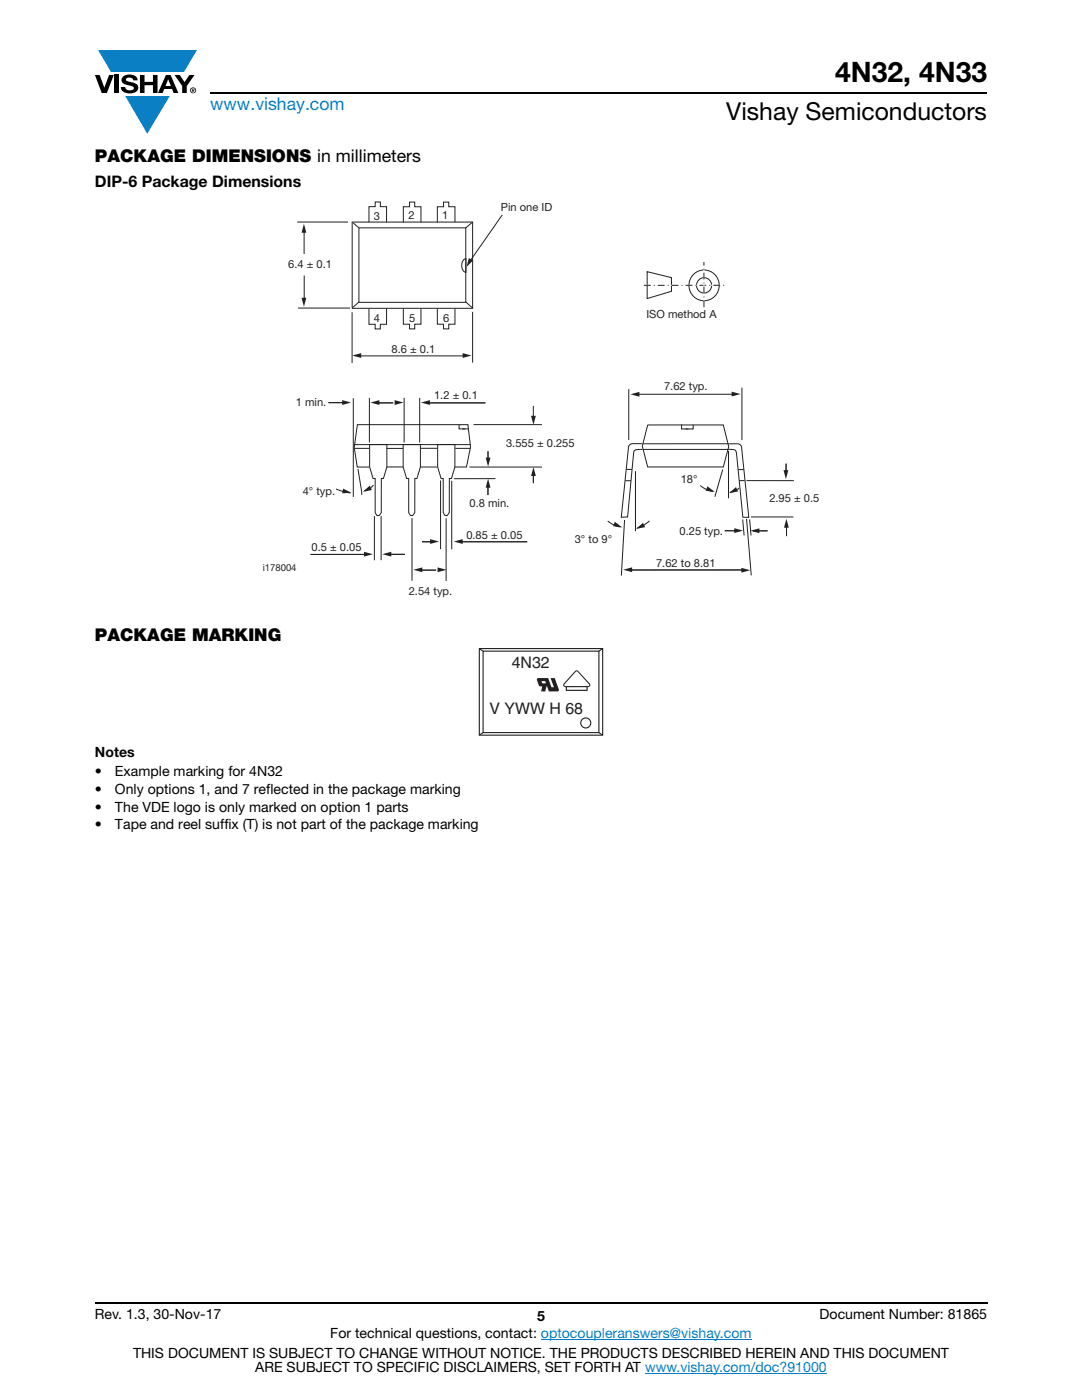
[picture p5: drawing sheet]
<svg xmlns="http://www.w3.org/2000/svg" width="216mm" height="279mm" viewBox="0 0 216 279" stroke-linecap="round" stroke-linejoin="round" font-family="sans-serif">
<g fill="#0a7fc3">
<path d="M19.6 10h19.7l-2.6 4.3h-1.1h-13.5z"/>
<path d="M25 19.2h8.9l-4.5 7.5z"/>
</g>
<g fill="#000">
<path d="M18.9 15h1l.9 2.5 1-2.5h.9l-1.4 3.6h-1zM22.9 15h.9v3.6h-.9zM24.6 15.3a2.1 2.1 0 0 1 2.8 .3l.1 .4h-.9a.79 .79 0 0 0-.7-.5 .79 .79 0 0 0-.8 .4l.3 .3 1 .2a1.08 1.08 0 0 1 1.2 1 1.08 1.08 0 0 1-1.1 1.2 1.73 1.73 0 0 1-2.4-1.2h.9a.96 .96 0 0 0 .8 .6 .96 .96 0 0 0 .9-.4 1.31 1.31 0 0 0-1.2-.6 1.03 1.03 0 0 1-1.1-.6 1.03 1.03 0 0 1 .2-1.1zM27.9 15h.9v1.3h1.7v-1.3h.9v3.6h-.9v-1.6h-1.7v1.6h-.9zM34.8 15h1.1l.9 1.4 1-1.4h1l-1.5 2.2v1.4h-.9v-1.4z"/>
<path d="M33.6 15.9l.5 1.3h-1.1zM33.1 15l-1.6 3.6h1l.3-.8h1.5l.3 .8h1l-1.6-3.6z"/>
<path d="M38.4 17.8h.2v.2h-.2zM38.3 17.7v.7h.1v-.3l.4 .3-.2-.3 .2-.2-.1-.2z"/>
<path d="M38.1 18a.46 .46 0 0 1 .9 0 .46 .46 0 0 1-.9 0zM37.9 18a.6 .6 0 0 0 1.2 0 .6 .6 0 0 0-1.2 0z"/>
</g>
<path d="M42 18.6h155M18.9 260h178.1" fill="none" stroke="#000" stroke-width=".36"/>
<path d="M107.9 267.3h42.1M128.7 274h36.3" fill="none" stroke="#067ec4" stroke-width=".2"/>
<path d="M52.4 40.2h111.1v79h-111.1z" fill="#fff"/>
<g fill="none" stroke="#231f20" stroke-width=".2">
<path d="M70.5 79.5v19.7M125.5 77.7v10.1M148 77.4v10.4M68.6 80.4h-3.1M70.8 89.5h2.8M87.9 95.9v13.7M93.7 93.2h14.5M97.4 96.2v2.6M97.4 90v2.4M98.9 95.5h-8.3M106.4 81v3M106.4 94.2v2.2"/>
<path d="M108.1 84.7h-13.6M124.8 95.9h1.1M125 93.7h1.1M128.1 88.5h-1.9a.8 .8 0 0 0-.8 .8l-1.4 13.9h1.2l1.3-13.1 .4-.3 1.2-.1M129.2 84.8h15.1l1.1 4.3-1.1 4.1h-15.1l-1-4.2zM136 84.7v.9h2.3v-.8M136.8 85.6h.6M145.3 88.6h-17M145.3 88.6h1.9a.8 .8 0 0 1 .8 .7l1.4 13.9h-1.2l-1.3-13.1a1.39 1.39 0 0 0-1.6-.4h-17.1M147.3 93.7h1.1M147.5 95.9h1.1M148.9 95.9h9.5"/>
<path d="M156.8 92.5v2.3M73.6 110.6l-11.6 .1M74.7 103v8.8M76 103v8.8M77.1 110.6h3.7M124.6 103.8l-.6 11.1M147.5 105.9h-2.9M149 103.6l.9 11.2M149.9 103.2h8.4M153.2 105.9h-2.9M156.9 104.7v2.3"/>
</g>
<path d="M93 60.3l1.3 1.1z" fill="#fff"/>
<path d="M92.9 60.3l1.4 1.1" fill="none" stroke="#231f20" stroke-width=".2"/>
<path d="M92.9 45.5l1.4-1.2z" fill="#fff"/>
<g fill="none" stroke="#231f20" stroke-width=".2">
<path d="M60.7 45.3v5.4M60.7 55v5.2M69.4 44.3h-10.1M94.3 44.3l-1.4 1.2M59.4 61.5h10.5M70.3 62.3v10.1M71.5 71h21.1M73.7 79.4v8.9M80.6 79.4v8.9M83.7 79.4v8.9M94.3 62.2v10.2M70.7 88.7h23.1"/>
<path d="M77.1 89.5h3.3M77.1 93.2h3.3M80.4 88.7h3.5v4.5l-.7 2.3h-.4v6.8l-.5 .6h-.4l-.3-.6v-6.8h-.5l-.7-2.3zM83.9 93.2h3.4M83.9 89.5h3.3M90.1 96v13.6M90.7 93.2h2.4l.8-4-.5-4.4h-22.1l-.6 4.5 .6 3.9h2.4M90.8 89.5h3M91.6 84.7v.9h1.9M92.2 85.6h.6M82.2 103.4v12.5M89 103.4v12.5"/>
</g>
<path d="M92.5 51.9l.5-.3v2.7a1.6 1.6 0 0 1-.5-2.4z" fill="#fff"/>
<path d="M92.5 51.9l.5-.3v2.7a1.6 1.6 0 0 1-.5-2.4z" fill="none" stroke="#231f20" stroke-width=".2"/>
<path d="M70.3 61.4l1.3-1.1z" fill="#fff"/>
<path d="M70.3 44.3h24v17.2h-24zM71.6 45.5h21.3v14.8h-21.3zM71.6 60.3l-1.3 1.1" fill="none" stroke="#231f20" stroke-width=".2"/>
<path d="M70.3 44.3l1.3 1.2z" fill="#fff"/>
<g fill="none" stroke="#231f20" stroke-width=".2">
<path d="M70.3 44.3l1.3 1.2M73.6 44.4v-3.2h1.3v-.9h1v.9h1.2v3.2M80.5 44.4v-3.1h1.2v-1h1.1v1h1.2v3.1M87.3 44.4v-3.1h1.2v-1h1v1h1.3v3.1M73.6 61.6v3.1h1.3v1h1v-1h1.2v-3.1M80.5 61.6v3.1h1.2v.9h1.1v-.9h1.2v-3.1M87.3 61.6v3.1h1.2v.9h1v-.9h1.3v-3.1M67.1 97.6l1.3 .5 1.6 .3M71.4 93.6l.8 5.1M139.7 96.9l1.2 .7 1.4 .5M144.2 93.7l-1.5 5.4M145.4 90v9.4"/>
<path d="M147.5 97.4l-.8 .6-1 .3"/>
</g>
<g fill="#231f20">
<path d="M92.3 70.5l1.8 .5-1.8 .4z"/>
<path d="M70.3 71l1.8-.5v.9z"/>
<path d="M60.2 59.4h.9l-.5 1.8z"/>
<path d="M60.6 44.7l.5 1.8h-.9z"/>
</g>
<path d="M78.5 80.4h-3.5M85.5 80.4h11.4" fill="none" stroke="#231f20" stroke-width=".2"/>
<g fill="#231f20">
<path d="M73.9 80.3l1.8-.4v.9z"/>
<path d="M84 80.3l1.8-.4v.9z"/>
<path d="M68.3 79.9l1.8 .4-1.8 .5z"/>
<path d="M78.7 79.9l1.8 .4-1.8 .5z"/>
<path d="M106 83h.9l-.5 1.8z"/>
<path d="M106.4 93.2l.5 1.8h-.9z"/>
<path d="M96.9 91.3h1l-.5 1.8z"/>
<path d="M97.4 95.5l.5 1.8h-1z"/>
<path d="M90.5 108.1l1.8-.5v1z"/>
<path d="M85.8 107.6l1.8 .5-1.8 .5z"/>
<path d="M72.6 110.1l1.8 .5-1.8 .5z"/>
<path d="M76.3 110.6l1.8-.5v1z"/>
<path d="M68.5 97.5l1.6 .8-1.8 .2z"/>
</g>
<path d="M74.5 96.8l-.1 .2a2.5 2.5 0 0 1-1.6 1" fill="none" stroke="#231f20" stroke-width=".2"/>
<g fill="#231f20">
<path d="M72.4 98.1l1.4-1.2 .4 .9z"/>
<path d="M149.7 105.9l1.8-.5v1z"/>
<path d="M146.5 105.4l1.8 .5-1.8 .5z"/>
<path d="M124.3 113.7l1.8-.5v1z"/>
<path d="M147.9 113.3l1.8 .5-1.8 .5z"/>
<path d="M156.3 93.8h1l-.5 1.8z"/>
<path d="M156.9 103.5l.5 1.8h-1z"/>
<path d="M125.8 78.7l1.8-.5v1z"/>
<path d="M146 78.2l1.8 .4-1.8 .5z"/>
<path d="M145.5 98.4l1.4-1.2 .4 .9z"/>
</g>
<path d="M129.6 103.9l-1.5 1.1-1 .4" fill="none" stroke="#231f20" stroke-width=".2"/>
<g fill="#231f20">
<path d="M126.9 105.5l1.4-1.2 .4 .9z"/>
<path d="M141.2 97.1l1.4 1.1-1.8-.3z"/>
</g>
<path d="M121.3 104l1.1 .7 1.4 .4" fill="none" stroke="#231f20" stroke-width=".2"/>
<path d="M122.7 104.1l1.5 1.2-1.9-.3z" fill="#231f20"/>
<path d="M100.2 42.9l-6.2 9M73.8 88.7h3.4v4.5l-.7 2.3h-.4v6.8l-.5 .6h-.4l-.3-.6v-6.8h-.5l-.6-2.3zM87.3 88.7h3.5v4.5l-.7 2.3h-.4v6.8l-.5 .6h-.4l-.4-.6v-6.8h-.4l-.7-2.3zM84.2 108.1h2.3M92.1 108.1h13.1M148.1 113.7l-22.7 .1" fill="none" stroke="#231f20" stroke-width=".2"/>
<path d="M93.6 51.5l.8 .5-1.3 1.3z" fill="#231f20"/>
<path d="M126.8 94.1v11.9M148.2 103.7l.3 3.2M149.6 103.7l.3 3.2" fill="none" stroke="#231f20" stroke-width=".2"/>
<path d="M129.1 54.2l4.9 1.2v2.7l-4.9 1.5z" fill="#fff"/>
<path d="M129.1 54.2l4.9 1.2v2.7l-4.9 1.5z" fill="none" stroke="#231f20" stroke-width=".2"/>
<circle cx="140.5" cy="57" r="3" fill="#fff"/>
<circle cx="140.5" cy="57" r="3" fill="none" stroke="#231f20" stroke-width=".2"/>
<circle cx="140.5" cy="57" r="1.52" fill="#fff"/>
<circle cx="140.5" cy="57" r="1.52" fill="none" stroke="#231f20" stroke-width=".2"/>
<path d="M128.5 56.9h16.1z" fill="#fff"/>
<path d="M128.5 56.9h16.1" fill="none" stroke="#231f20" stroke-width=".2" stroke-dasharray="1.4 .6 .2 .6" stroke-linecap="butt"/>
<path d="M140.5 52.3v9z" fill="#fff"/>
<path d="M140.5 61.3v-9" fill="none" stroke="#231f20" stroke-width=".2" stroke-dasharray="1.4 .6 .2 .6" stroke-linecap="butt"/>
<path d="M127.3 78.7h19.1M83.6 113.8h3.4" fill="none" stroke="#231f20" stroke-width=".2"/>
<g fill="#231f20">
<path d="M82.5 113.7l1.8-.5v1z"/>
<path d="M87.3 113.2l1.8 .5-1.8 .5z"/>
</g>
<path d="M95.5 129.3h24.9v17.5h-24.9z" fill="#fff"/>
<g fill="#231f20">
<path d="M114.8 134.1l.3-.1 .2 .1 2.3 2.5-.1 .3h-4.8l-.1-.3zM113.1 137.1h3.9v.6h-3.9zM114.7 133.9l-2.2 2.5a.44 .44 0 0 0 .1 .7h.3v.8h4.4v-.8h.3a.44 .44 0 0 0 0-.8l-2.2-2.4-.3-.1z"/>
<path d="M108 135.9h.8l.1 .5h-.7zM107.2 135.4l-.1 .3 .4 1.1 .7 .2-.2 1h.8l.2-1h.2l.3 1h1.7l.3-.1v-.3l-.8-2.3h-.8l.6 1.9h-.5l-.6-1.9h-2z"/>
</g>
<path d="M95.6 129.4h24.7v17.3h-24.7zM96.4 130h23.1v16.2h-23.1zM120.2 129.5l-.7 .4M96.4 146.2l-.7 .5M119.5 146.2l.7 .5" fill="none" stroke="#231f20" stroke-width=".22"/>
<circle cx="116.9" cy="144.3" r="1" fill="#fff"/>
<g fill="none" stroke="#231f20" stroke-width=".22">
<path d="M95.7 129.5l.7 .5"/>
<circle cx="116.9" cy="144.3" r="1"/>
</g>
<text font-size="5.6" x="166.6" y="16.4">4N32, 4N33</text>
<text font-size="4.9" x="144.9" y="24">Vishay Semiconductors</text>
<text font-size="3.5" fill="#067ec4" x="42" y="21.9">www.vishay.com</text>
<g font-size="3.5">
<text x="18.9" y="32.3">PACKAGE DIMENSIONS in millimeters</text>
<text x="18.9" y="127.9">PACKAGE MARKING</text>
</g>
<text font-size="3.2" x="18.9" y="37.4">DIP-6 Package Dimensions</text>
<g font-size="3.2" fill="#231f20">
<text x="102.1" y="133.4">4N32</text>
<text x="97.6" y="142.4">V YWW H 68</text>
</g>
<g font-size="2.8">
<text x="18.9" y="151.1">Notes</text>
<text x="18.9" y="155">•</text>
<text x="22.9" y="155">Example marking for 4N32</text>
<text x="18.9" y="158.5">•</text>
<text x="22.9" y="158.5">Only options 1, and 7 reflected in the package marking</text>
<text x="18.9" y="162">•</text>
<text x="18.9" y="165.5">•</text>
<text x="22.9" y="165.5">Tape and reel suffix (T) is not part of the package marking</text>
<text x="22.9" y="162">The VDE logo is only marked on option 1 parts</text>
<text x="18.9" y="263.3">Rev. 1.3, 30-Nov-17</text>
<text x="107.2" y="263.6">5</text>
<text x="163.6" y="263.3">Document Number: 81865</text>
<text x="65.9" y="267.1">For technical questions, contact: optocoupleranswers@vishay.com</text>
<text x="26.5" y="271">THIS DOCUMENT IS SUBJECT TO CHANGE WITHOUT NOTICE. THE PRODUCTS DESCRIBED HEREIN AND THIS DOCUMENT</text>
<text x="50.9" y="273.8">ARE SUBJECT TO SPECIFIC DISCLAIMERS, SET FORTH AT www.vishay.com/doc?91000</text>
</g>
<g font-size="2.2" fill="#231f20">
<text x="74.6" y="43.9">3</text>
<text x="81.5" y="43.8">2</text>
<text x="88.2" y="43.8">1</text>
<text x="99.9" y="42.1">Pin one ID</text>
<text x="57.5" y="53.5">6.4 ± 0.1</text>
<text x="74.6" y="64.2">4</text>
<text x="81.7" y="64.3">5</text>
<text x="88.4" y="64.3">6</text>
<text x="129" y="63.4">ISO method A</text>
<text x="78.1" y="70.4">8.6 ± 0.1</text>
<text x="132.5" y="77.8">7.62 typ.</text>
<text x="59" y="81.1">1 min.</text>
<text x="86.6" y="79.6">1.2 ± 0.1</text>
<text x="101" y="89.1">3.555 ± 0.255</text>
<text x="60.4" y="98.8">4° typ.</text>
<text x="93.7" y="101.1">0.8 min.</text>
<text x="135.8" y="96.5">18°</text>
<text x="153.5" y="100.2">2.95 ± 0.5</text>
<text x="93.1" y="107.6">0.85 ± 0.05</text>
<text x="135.6" y="106.7">0.25 typ.</text>
<text x="62.2" y="110">0.5 ± 0.05</text>
<text x="114.7" y="108.4">3° to 9°</text>
<text x="130.9" y="113.1">7.62 to 8.81</text>
<text x="81.6" y="118.7">2.54 typ.</text>
</g>
<text font-size="1.9" fill="#231f20" x="52.4" y="113.9">i178004</text>
</svg>
